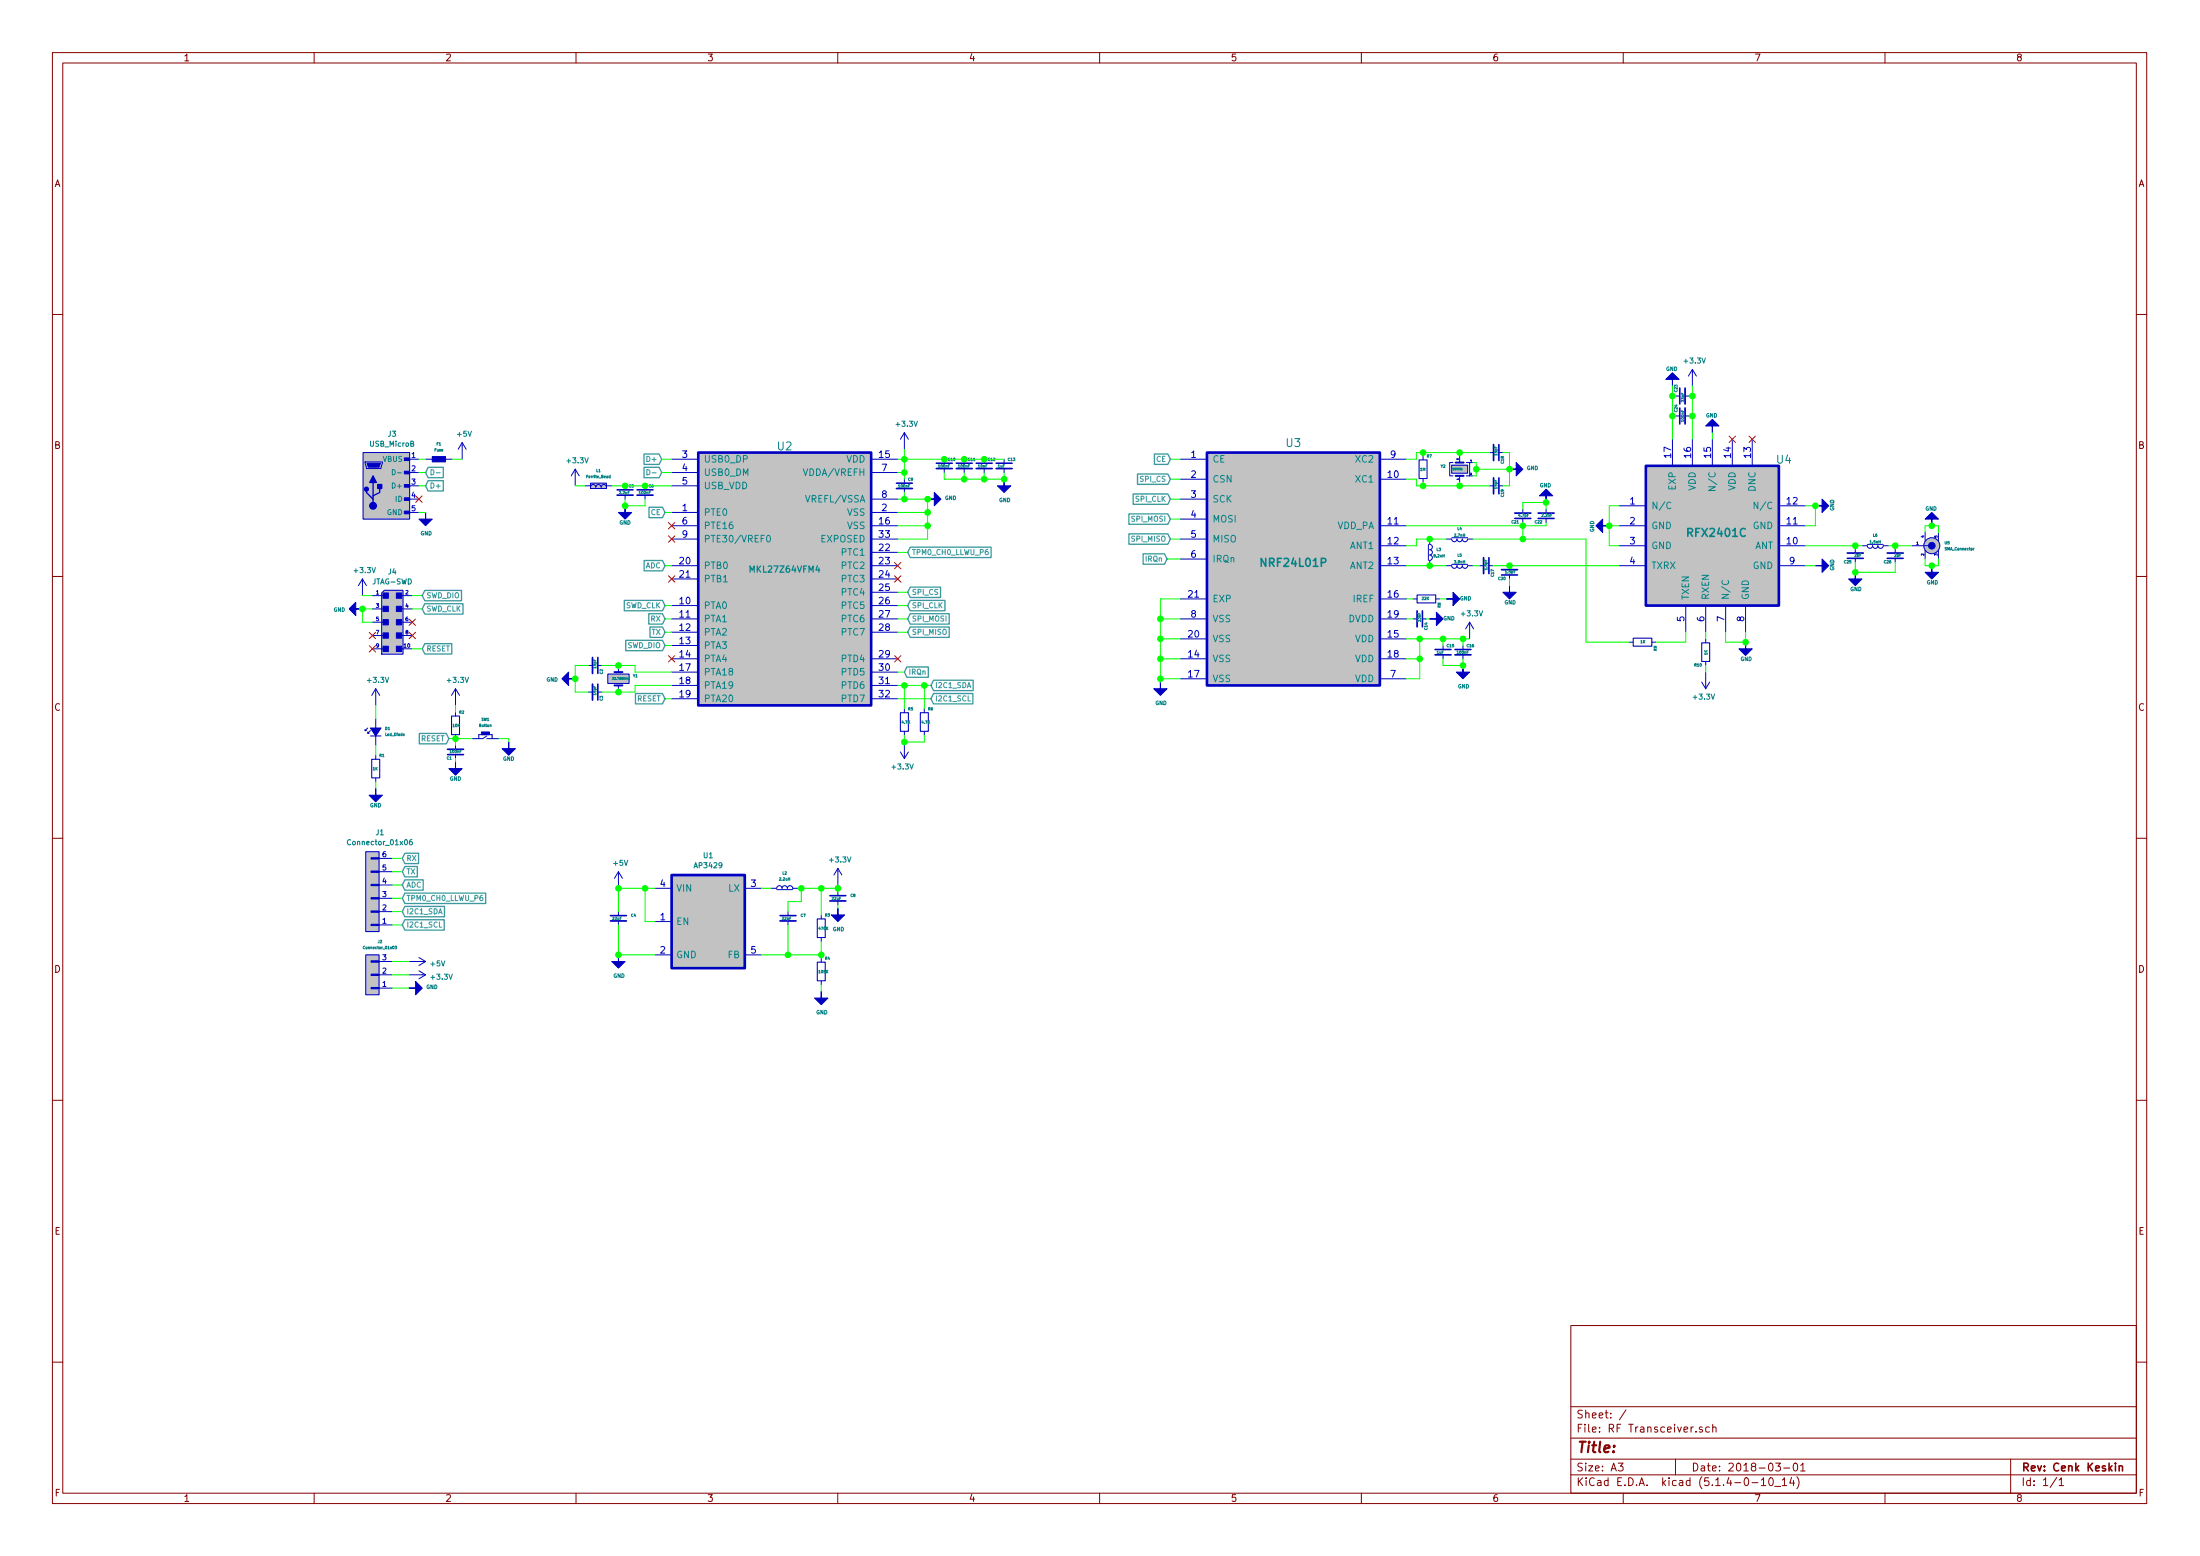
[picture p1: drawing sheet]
EESchema Schematic File Version 4
LIBS:RF Transceiver-cache
EELAYER 30 0
EELAYER END
$Descr A3 16535 11693
encoding utf-8
Sheet 1 1
Title ""
Date "2018-03-01"
Rev "Cenk Keskin"
Comp ""
Comment1 ""
Comment2 ""
Comment3 ""
Comment4 ""
$EndDescr
$Comp
L MKL27Z64VFM4:MKL27Z64VFM4 U2
U 1 1
P 5900 4300
F 0 "U2" H 5900 5250 60  0000 C CNN
F 1 "MKL27Z64VFM4" H 5900 4325 47  0000 C CNB
F 2 "" H 5900 4300 60  0001 C CNN
F 3 "" H 5900 4300 60  0001 C CNN
	1    5900 4300
	1    0    0    -1  
$EndComp
$Comp
L USB_MicroB:USB_MicroB J3
U 1 1
P 2900 3650
F 0 "J3" H 2948 4041 39  0000 C CNB
F 1 "USB_MicroB" H 2948 3966 39  0000 C CNB
F 2 "" V 2630 3650 50  0001 C CNN
F 3 "" V 2630 3650 50  0001 C CNN
	1    2900 3650
	1    0    0    -1  
$EndComp
$Comp
L Fuse:Fuse F1
U 1 1
P 3300 3450
F 0 "F1" H 3300 3566 20  0000 C CNB
F 1 "Fuse" H 3300 3521 20  0000 C CNB
F 2 "" H 3300 3450 50  0001 C CNN
F 3 "" H 3300 3450 50  0001 C CNN
	1    3300 3450
	1    0    0    -1  
$EndComp
$Comp
L +5V:+5V #PWR011
U 1 1
P 3475 3450
F 0 "#PWR011" H 3475 3300 50  0001 C CNN
F 1 "+5V" H 3490 3641 39  0000 C CNN
F 2 "" H 3475 3450 50  0001 C CNN
F 3 "" H 3475 3450 50  0001 C CNN
	1    3475 3450
	1    0    0    -1  
$EndComp
Text GLabel 3200 3550 2    39   Input ~ 8
D-
Text GLabel 3200 3650 2    39   Input ~ 8
D+
NoConn ~ 3150 3750
$Comp
L GND:GND #PWR08
U 1 1
P 3200 3850
F 0 "#PWR08" H 3200 3600 50  0001 C CNN
F 1 "GND" H 3205 3694 28  0000 C CNN
F 2 "" H 3200 3850 50  0001 C CNN
F 3 "" H 3200 3850 50  0001 C CNN
	1    3200 3850
	1    0    0    -1  
$EndComp
Wire Wire Line
	3200 3850 3150 3850
Wire Wire Line
	3150 3650 3200 3650
Wire Wire Line
	3200 3550 3150 3550
Wire Wire Line
	3150 3450 3200 3450
Wire Wire Line
	3400 3450 3475 3450
Text GLabel 4975 3550 0    39   Input ~ 8
D-
Text GLabel 4975 3450 0    39   Input ~ 8
D+
Wire Wire Line
	5050 3550 4975 3550
Wire Wire Line
	4975 3450 5050 3450
$Comp
L Ferrite_Bead:Ferrite_Bead L1
U 1 1
P 4500 3650
F 0 "L1" H 4500 3766 20  0000 C CNB
F 1 "Ferrite_Bead" H 4500 3721 20  0000 C CNB
F 2 "" V 4520 3640 50  0001 C CNN
F 3 "" V 4520 3640 50  0001 C CNN
	1    4500 3650
	1    0    0    -1  
$EndComp
$Comp
L +3.3V:+3.3V #PWR013
U 1 1
P 4325 3650
F 0 "#PWR013" H 4325 3500 50  0001 C CNN
F 1 "+3.3V" H 4340 3841 39  0000 C CNN
F 2 "" H 4325 3650 50  0001 C CNN
F 3 "" H 4325 3650 50  0001 C CNN
	1    4325 3650
	1    0    0    -1  
$EndComp
$Comp
L Capacitor:Capacitor C5
U 1 1
P 4700 3700
F 0 "C5" H 4725 3750 20  0000 L CNB
F 1 "2.2uF" H 4650 3700 20  0000 L CNB
F 2 "" H 4700 3700 50  0001 C CNN
F 3 "" H 4700 3700 50  0001 C CNN
	1    4700 3700
	1    0    0    -1  
$EndComp
$Comp
L Capacitor:Capacitor C6
U 1 1
P 4850 3700
F 0 "C6" H 4875 3750 20  0000 L CNB
F 1 "100nF" H 4800 3700 20  0000 L CNB
F 2 "" H 4850 3700 50  0001 C CNN
F 3 "" H 4850 3700 50  0001 C CNN
	1    4850 3700
	1    0    0    -1  
$EndComp
Wire Wire Line
	5050 3650 4850 3650
Wire Wire Line
	4850 3650 4700 3650
Connection ~ 4850 3650
Wire Wire Line
	4700 3650 4600 3650
Connection ~ 4700 3650
Wire Wire Line
	4400 3650 4325 3650
$Comp
L GND:GND #PWR017
U 1 1
P 4700 3800
F 0 "#PWR017" H 4700 3550 50  0001 C CNN
F 1 "GND" H 4700 3675 28  0000 C CNN
F 2 "" H 4700 3800 50  0001 C CNN
F 3 "" H 4700 3800 50  0001 C CNN
	1    4700 3800
	1    0    0    -1  
$EndComp
Wire Wire Line
	4700 3800 4700 3750
Wire Wire Line
	4850 3750 4850 3800
Wire Wire Line
	4850 3800 4700 3800
Connection ~ 4700 3800
Text GLabel 5000 3850 0    39   Input ~ 8
CE
Wire Wire Line
	5050 3850 5000 3850
NoConn ~ 5050 3950
NoConn ~ 5050 4050
NoConn ~ 5050 4350
NoConn ~ 5050 4950
$Comp
L Crystal_2Pin:Crystal_2Pin Y1
U 1 1
P 4650 5100
F 0 "Y1" V 4669 4992 20  0000 R CNB
F 1 "32.768KHz" V 4650 5150 16  0000 R CNB
F 2 "" H 4650 5100 50  0001 C CNN
F 3 "" H 4650 5100 50  0001 C CNN
	1    4650 5100
	0    -1   -1   0   
$EndComp
Wire Wire Line
	5050 5050 4775 5050
Wire Wire Line
	4775 5050 4775 5000
Wire Wire Line
	4775 5000 4650 5000
Wire Wire Line
	5050 5150 4775 5150
Wire Wire Line
	4775 5150 4775 5200
Wire Wire Line
	4775 5200 4650 5200
$Comp
L Capacitor:Capacitor C2
U 1 1
P 4475 5000
F 0 "C2" H 4500 5050 20  0000 L CNB
F 1 "15pF" H 4425 5000 20  0000 L CNB
F 2 "" H 4475 5000 50  0001 C CNN
F 3 "" H 4475 5000 50  0001 C CNN
	1    4475 5000
	0    1    1    0   
$EndComp
$Comp
L Capacitor:Capacitor C3
U 1 1
P 4475 5200
F 0 "C3" H 4500 5250 20  0000 L CNB
F 1 "15pF" H 4425 5200 20  0000 L CNB
F 2 "" H 4475 5200 50  0001 C CNN
F 3 "" H 4475 5200 50  0001 C CNN
	1    4475 5200
	0    1    1    0   
$EndComp
Wire Wire Line
	4650 5000 4525 5000
Connection ~ 4650 5000
Wire Wire Line
	4650 5200 4525 5200
Connection ~ 4650 5200
$Comp
L GND:GND #PWR014
U 1 1
P 4325 5100
F 0 "#PWR014" H 4325 4850 50  0001 C CNN
F 1 "GND" V 4330 4972 28  0000 R CNN
F 2 "" H 4325 5100 50  0001 C CNN
F 3 "" H 4325 5100 50  0001 C CNN
	1    4325 5100
	0    1    1    0   
$EndComp
Wire Wire Line
	4425 5000 4325 5000
Wire Wire Line
	4325 5000 4325 5100
Wire Wire Line
	4425 5200 4325 5200
Wire Wire Line
	4325 5200 4325 5100
Connection ~ 4325 5100
Text GLabel 5000 4250 0    39   Input ~ 8
ADC
Wire Wire Line
	5050 4250 5000 4250
Text GLabel 5000 4550 0    39   Input ~ 8
SWD_CLK
Text GLabel 5000 4650 0    39   Input ~ 8
RX
Text GLabel 5000 4750 0    39   Input ~ 8
TX
Text GLabel 5000 4850 0    39   Input ~ 8
SWD_DIO
Wire Wire Line
	5050 4550 5000 4550
Wire Wire Line
	5050 4650 5000 4650
Wire Wire Line
	5050 4750 5000 4750
Wire Wire Line
	5050 4850 5000 4850
$Comp
L JTAG_SWD:JTAG-SWD J4
U 1 1
P 2950 4675
F 0 "J4" H 2950 5056 39  0000 C CNB
F 1 "JTAG-SWD" H 2950 4981 39  0000 C CNB
F 2 "" H 2950 3475 50  0001 C CNN
F 3 "" H 2950 3475 50  0001 C CNN
	1    2950 4675
	1    0    0    -1  
$EndComp
Text GLabel 3175 4575 2    39   Input ~ 8
SWD_CLK
Text GLabel 3175 4875 2    39   Input ~ 8
RESET
Text GLabel 3175 4475 2    39   Input ~ 8
SWD_DIO
Wire Wire Line
	3175 4875 3100 4875
Wire Wire Line
	3100 4575 3175 4575
Wire Wire Line
	3175 4475 3100 4475
NoConn ~ 3100 4675
NoConn ~ 3100 4775
$Comp
L +3.3V:+3.3V #PWR01
U 1 1
P 2725 4475
F 0 "#PWR01" H 2725 4325 50  0001 C CNN
F 1 "+3.3V" H 2740 4666 39  0000 C CNN
F 2 "" H 2725 4475 50  0001 C CNN
F 3 "" H 2725 4475 50  0001 C CNN
	1    2725 4475
	1    0    0    -1  
$EndComp
$Comp
L GND:GND #PWR02
U 1 1
P 2725 4575
F 0 "#PWR02" H 2725 4325 50  0001 C CNN
F 1 "GND" V 2730 4447 28  0000 R CNN
F 2 "" H 2725 4575 50  0001 C CNN
F 3 "" H 2725 4575 50  0001 C CNN
	1    2725 4575
	0    1    1    0   
$EndComp
Wire Wire Line
	2800 4675 2725 4675
Wire Wire Line
	2725 4675 2725 4575
Wire Wire Line
	2800 4575 2725 4575
Connection ~ 2725 4575
Wire Wire Line
	2800 4475 2725 4475
NoConn ~ 2800 4775
NoConn ~ 2800 4875
$Comp
L +3.3V:+3.3V #PWR03
U 1 1
P 2825 5300
F 0 "#PWR03" H 2825 5150 50  0001 C CNN
F 1 "+3.3V" H 2840 5491 39  0000 C CNN
F 2 "" H 2825 5300 50  0001 C CNN
F 3 "" H 2825 5300 50  0001 C CNN
	1    2825 5300
	1    0    0    -1  
$EndComp
$Comp
L Led:Led_Diode D1
U 1 1
P 2825 5500
F 0 "D1" V 2848 5432 20  0000 R CNB
F 1 "Led_Diode" V 2803 5432 20  0000 R CNB
F 2 "" V 2825 5500 50  0001 C CNN
F 3 "" V 2825 5500 50  0001 C CNN
	1    2825 5500
	0    -1   -1   0   
$EndComp
$Comp
L Resistor:Resistor R1
U 1 1
P 2825 5775
F 0 "R1" V 2725 5800 20  0000 L CNB
F 1 "1K" V 2825 5750 20  0000 L CNB
F 2 "" V 2825 5775 50  0001 C CNN
F 3 "" V 2825 5775 50  0001 C CNN
	1    2825 5775
	0    1    1    0   
$EndComp
$Comp
L GND:GND #PWR04
U 1 1
P 2825 5925
F 0 "#PWR04" H 2825 5675 50  0001 C CNN
F 1 "GND" H 2825 5800 28  0000 C CNN
F 2 "" H 2825 5925 50  0001 C CNN
F 3 "" H 2825 5925 50  0001 C CNN
	1    2825 5925
	1    0    0    -1  
$EndComp
Wire Wire Line
	2825 5925 2825 5875
Wire Wire Line
	2825 5675 2825 5600
Wire Wire Line
	2825 5400 2825 5300
$Comp
L +3.3V:+3.3V #PWR09
U 1 1
P 3425 5300
F 0 "#PWR09" H 3425 5150 50  0001 C CNN
F 1 "+3.3V" H 3440 5491 39  0000 C CNN
F 2 "" H 3425 5300 50  0001 C CNN
F 3 "" H 3425 5300 50  0001 C CNN
	1    3425 5300
	1    0    0    -1  
$EndComp
$Comp
L Resistor:Resistor R2
U 1 1
P 3425 5450
F 0 "R2" V 3325 5475 20  0000 L CNB
F 1 "10K" V 3425 5425 20  0000 L CNB
F 2 "" V 3425 5450 50  0001 C CNN
F 3 "" V 3425 5450 50  0001 C CNN
	1    3425 5450
	0    1    1    0   
$EndComp
$Comp
L Button:Button SW1
U 1 1
P 3650 5550
F 0 "SW1" H 3650 5696 20  0000 C CNB
F 1 "Button" H 3650 5651 20  0000 C CNB
F 2 "" H 3650 5750 50  0001 C CNN
F 3 "" H 3650 5750 50  0001 C CNN
	1    3650 5550
	1    0    0    -1  
$EndComp
$Comp
L GND:GND #PWR012
U 1 1
P 3825 5575
F 0 "#PWR012" H 3825 5325 50  0001 C CNN
F 1 "GND" H 3825 5450 28  0000 C CNN
F 2 "" H 3825 5575 50  0001 C CNN
F 3 "" H 3825 5575 50  0001 C CNN
	1    3825 5575
	1    0    0    -1  
$EndComp
Wire Wire Line
	3825 5575 3825 5550
Wire Wire Line
	3825 5550 3750 5550
Wire Wire Line
	3550 5550 3425 5550
Wire Wire Line
	3425 5350 3425 5300
Text GLabel 3375 5550 0    39   Input ~ 8
RESET
Wire Wire Line
	3425 5550 3375 5550
Connection ~ 3425 5550
$Comp
L Capacitor:Capacitor C1
U 1 1
P 3425 5650
F 0 "C1" H 3450 5700 20  0000 L CNB
F 1 "100nF" H 3375 5650 20  0000 L CNB
F 2 "" H 3425 5650 50  0001 C CNN
F 3 "" H 3425 5650 50  0001 C CNN
	1    3425 5650
	-1   0    0    1   
$EndComp
$Comp
L GND:GND #PWR010
U 1 1
P 3425 5725
F 0 "#PWR010" H 3425 5475 50  0001 C CNN
F 1 "GND" H 3425 5600 28  0000 C CNN
F 2 "" H 3425 5725 50  0001 C CNN
F 3 "" H 3425 5725 50  0001 C CNN
	1    3425 5725
	1    0    0    -1  
$EndComp
Wire Wire Line
	3425 5725 3425 5700
Wire Wire Line
	3425 5600 3425 5550
$Comp
L Connector_01x06:Connector_01x06 J1
U 1 1
P 2800 6700
F 0 "J1" H 2742 6259 39  0000 C CNB
F 1 "Connector_01x06" H 2742 6334 39  0000 C CNB
F 2 "" H 2800 6500 50  0001 C CNN
F 3 "" H 2800 6500 50  0001 C CNN
	1    2800 6700
	-1   0    0    1   
$EndComp
Text GLabel 3025 6450 2    39   Input ~ 8
RX
Text GLabel 3025 6550 2    39   Input ~ 8
TX
Text GLabel 3025 6650 2    39   Input ~ 8
ADC
$Comp
L Capacitor:Capacitor C9
U 1 1
P 6800 3650
F 0 "C9" H 6825 3700 20  0000 L CNB
F 1 "100nF" H 6750 3650 20  0000 L CNB
F 2 "" H 6800 3650 50  0001 C CNN
F 3 "" H 6800 3650 50  0001 C CNN
	1    6800 3650
	1    0    0    -1  
$EndComp
$Comp
L GND:GND #PWR023
U 1 1
P 6975 3750
F 0 "#PWR023" H 6975 3500 50  0001 C CNN
F 1 "GND" V 6980 3622 28  0000 R CNN
F 2 "" H 6975 3750 50  0001 C CNN
F 3 "" H 6975 3750 50  0001 C CNN
	1    6975 3750
	0    -1   -1   0   
$EndComp
Wire Wire Line
	6750 4050 6975 4050
Wire Wire Line
	6975 4050 6975 3950
Wire Wire Line
	6750 3950 6975 3950
Connection ~ 6975 3950
Wire Wire Line
	6975 3950 6975 3850
Wire Wire Line
	6750 3850 6975 3850
Connection ~ 6975 3850
Wire Wire Line
	6975 3850 6975 3750
Wire Wire Line
	6750 3750 6800 3750
Connection ~ 6975 3750
Wire Wire Line
	6800 3700 6800 3750
Connection ~ 6800 3750
Wire Wire Line
	6800 3750 6975 3750
Wire Wire Line
	6750 3550 6800 3550
Wire Wire Line
	6800 3550 6800 3600
Wire Wire Line
	6750 3450 6800 3450
Wire Wire Line
	6800 3450 6800 3550
Connection ~ 6800 3550
$Comp
L +3.3V:+3.3V #PWR021
U 1 1
P 6800 3375
F 0 "#PWR021" H 6800 3225 50  0001 C CNN
F 1 "+3.3V" H 6815 3566 39  0000 C CNN
F 2 "" H 6800 3375 50  0001 C CNN
F 3 "" H 6800 3375 50  0001 C CNN
	1    6800 3375
	1    0    0    -1  
$EndComp
Wire Wire Line
	6800 3375 6800 3450
Connection ~ 6800 3450
$Comp
L Capacitor:Capacitor C10
U 1 1
P 7100 3500
F 0 "C10" H 7125 3550 20  0000 L CNB
F 1 "100nF" H 7050 3500 20  0000 L CNB
F 2 "" H 7100 3500 50  0001 C CNN
F 3 "" H 7100 3500 50  0001 C CNN
	1    7100 3500
	1    0    0    -1  
$EndComp
$Comp
L Capacitor:Capacitor C11
U 1 1
P 7250 3500
F 0 "C11" H 7275 3550 20  0000 L CNB
F 1 "100nF" H 7200 3500 20  0000 L CNB
F 2 "" H 7250 3500 50  0001 C CNN
F 3 "" H 7250 3500 50  0001 C CNN
	1    7250 3500
	1    0    0    -1  
$EndComp
$Comp
L Capacitor:Capacitor C12
U 1 1
P 7400 3500
F 0 "C12" H 7425 3550 20  0000 L CNB
F 1 "10nF" H 7350 3500 20  0000 L CNB
F 2 "" H 7400 3500 50  0001 C CNN
F 3 "" H 7400 3500 50  0001 C CNN
	1    7400 3500
	1    0    0    -1  
$EndComp
$Comp
L Capacitor:Capacitor C13
U 1 1
P 7550 3500
F 0 "C13" H 7575 3550 20  0000 L CNB
F 1 "1uF" H 7500 3500 20  0000 L CNB
F 2 "" H 7550 3500 50  0001 C CNN
F 3 "" H 7550 3500 50  0001 C CNN
	1    7550 3500
	1    0    0    -1  
$EndComp
$Comp
L GND:GND #PWR024
U 1 1
P 7550 3600
F 0 "#PWR024" H 7550 3350 50  0001 C CNN
F 1 "GND" H 7555 3444 28  0000 C CNN
F 2 "" H 7550 3600 50  0001 C CNN
F 3 "" H 7550 3600 50  0001 C CNN
	1    7550 3600
	1    0    0    -1  
$EndComp
Wire Wire Line
	7550 3600 7550 3550
Wire Wire Line
	7400 3550 7400 3600
Wire Wire Line
	7400 3600 7550 3600
Connection ~ 7550 3600
Wire Wire Line
	7400 3600 7250 3600
Wire Wire Line
	7250 3600 7250 3550
Connection ~ 7400 3600
Wire Wire Line
	7250 3600 7100 3600
Wire Wire Line
	7100 3600 7100 3550
Connection ~ 7250 3600
Wire Wire Line
	6800 3450 7100 3450
Wire Wire Line
	7100 3450 7250 3450
Connection ~ 7100 3450
Wire Wire Line
	7250 3450 7400 3450
Connection ~ 7250 3450
Wire Wire Line
	7550 3450 7400 3450
Connection ~ 7400 3450
Text GLabel 6825 4150 2    39   Input ~ 8
TPM0_CH0_LLWU_P6
Wire Wire Line
	6750 4150 6825 4150
NoConn ~ 6750 4250
NoConn ~ 6750 4350
Text GLabel 3025 6750 2    39   Input ~ 8
TPM0_CH0_LLWU_P6
Text GLabel 3025 6850 2    39   Input ~ 8
I2C1_SDA
Text GLabel 3025 6950 2    39   Input ~ 8
I2C1_SCL
Wire Wire Line
	3025 6450 2950 6450
Wire Wire Line
	2950 6550 3025 6550
Wire Wire Line
	3025 6650 2950 6650
Wire Wire Line
	2950 6750 3025 6750
Wire Wire Line
	3025 6850 2950 6850
Wire Wire Line
	2950 6950 3025 6950
$Comp
L Connector_01x03:Connector_01x03 J2
U 1 1
P 2800 7325
F 0 "J2" H 2742 7079 20  0000 C CNB
F 1 "Connector_01x03" H 2742 7124 20  0000 C CNB
F 2 "" H 2800 7325 50  0001 C CNN
F 3 "" H 2800 7325 50  0001 C CNN
	1    2800 7325
	-1   0    0    1   
$EndComp
$Comp
L +5V:+5V #PWR05
U 1 1
P 3075 7225
F 0 "#PWR05" H 3075 7075 50  0001 C CNN
F 1 "+5V" V 3090 7378 39  0000 L CNN
F 2 "" H 3075 7225 50  0001 C CNN
F 3 "" H 3075 7225 50  0001 C CNN
	1    3075 7225
	0    1    1    0   
$EndComp
$Comp
L +3.3V:+3.3V #PWR06
U 1 1
P 3075 7325
F 0 "#PWR06" H 3075 7175 50  0001 C CNN
F 1 "+3.3V" V 3090 7478 39  0000 L CNN
F 2 "" H 3075 7325 50  0001 C CNN
F 3 "" H 3075 7325 50  0001 C CNN
	1    3075 7325
	0    1    1    0   
$EndComp
$Comp
L GND:GND #PWR07
U 1 1
P 3075 7425
F 0 "#PWR07" H 3075 7175 50  0001 C CNN
F 1 "GND" V 3080 7297 28  0000 R CNN
F 2 "" H 3075 7425 50  0001 C CNN
F 3 "" H 3075 7425 50  0001 C CNN
	1    3075 7425
	0    -1   -1   0   
$EndComp
Wire Wire Line
	3075 7425 2950 7425
Wire Wire Line
	2950 7325 3075 7325
Wire Wire Line
	3075 7225 2950 7225
Text GLabel 5000 5250 0    39   Input ~ 8
RESET
Wire Wire Line
	5000 5250 5050 5250
Text GLabel 6825 4450 2    39   Input ~ 8
SPI_CS
Text GLabel 6825 4550 2    39   Input ~ 8
SPI_CLK
Text GLabel 6825 4650 2    39   Input ~ 8
SPI_MOSI
Text GLabel 6825 4750 2    39   Input ~ 8
SPI_MISO
Wire Wire Line
	6825 4750 6750 4750
Wire Wire Line
	6750 4650 6825 4650
Wire Wire Line
	6825 4550 6750 4550
Wire Wire Line
	6750 4450 6825 4450
NoConn ~ 6750 4950
Text GLabel 6800 5050 2    39   Input ~ 8
IRQn
Text GLabel 7000 5150 2    39   Input ~ 8
I2C1_SDA
Text GLabel 7000 5250 2    39   Input ~ 8
I2C1_SCL
$Comp
L Resistor:Resistor R5
U 1 1
P 6800 5425
F 0 "R5" V 6700 5450 20  0000 L CNB
F 1 "4.7K" V 6800 5400 20  0000 L CNB
F 2 "" V 6800 5425 50  0001 C CNN
F 3 "" V 6800 5425 50  0001 C CNN
	1    6800 5425
	0    1    1    0   
$EndComp
$Comp
L Resistor:Resistor R6
U 1 1
P 6950 5425
F 0 "R6" V 6850 5450 20  0000 L CNB
F 1 "4.7K" V 6950 5400 20  0000 L CNB
F 2 "" V 6950 5425 50  0001 C CNN
F 3 "" V 6950 5425 50  0001 C CNN
	1    6950 5425
	0    1    1    0   
$EndComp
Wire Wire Line
	6950 5525 6950 5575
Wire Wire Line
	6950 5575 6800 5575
Wire Wire Line
	6800 5525 6800 5575
Wire Wire Line
	6750 5250 7000 5250
Wire Wire Line
	6750 5150 6800 5150
Wire Wire Line
	6950 5325 6950 5150
Connection ~ 6950 5150
Wire Wire Line
	6950 5150 7000 5150
Wire Wire Line
	6800 5325 6800 5150
Connection ~ 6800 5150
Wire Wire Line
	6800 5150 6950 5150
$Comp
L +3.3V:+3.3V #PWR022
U 1 1
P 6800 5575
F 0 "#PWR022" H 6800 5425 50  0001 C CNN
F 1 "+3.3V" H 6815 5765 39  0000 C CNN
F 2 "" H 6800 5575 50  0001 C CNN
F 3 "" H 6800 5575 50  0001 C CNN
	1    6800 5575
	-1   0    0    1   
$EndComp
Connection ~ 6800 5575
Wire Wire Line
	6800 5050 6750 5050
$Comp
L AP3429:AP3429 U1
U 1 1
P 5325 6925
F 0 "U1" H 5325 7423 39  0000 C CNB
F 1 "AP3429" H 5325 7348 39  0000 C CNB
F 2 "" H 5350 6875 31  0001 C CNN
F 3 "" H 5350 6875 31  0001 C CNN
	1    5325 6925
	1    0    0    -1  
$EndComp
$Comp
L +5V:+5V #PWR015
U 1 1
P 4650 6675
F 0 "#PWR015" H 4650 6525 50  0001 C CNN
F 1 "+5V" H 4665 6866 39  0000 C CNN
F 2 "" H 4650 6675 50  0001 C CNN
F 3 "" H 4650 6675 50  0001 C CNN
	1    4650 6675
	1    0    0    -1  
$EndComp
Wire Wire Line
	4925 6925 4850 6925
Wire Wire Line
	4850 6925 4850 6675
Wire Wire Line
	4850 6675 4925 6675
Wire Wire Line
	4850 6675 4650 6675
Connection ~ 4850 6675
$Comp
L Capacitor:Capacitor C4
U 1 1
P 4650 6900
F 0 "C4" H 4742 6923 20  0000 L CNB
F 1 "22uF" H 4600 6900 20  0000 L CNB
F 2 "" H 4650 6900 50  0001 C CNN
F 3 "" H 4650 6900 50  0001 C CNN
	1    4650 6900
	1    0    0    -1  
$EndComp
Wire Wire Line
	4925 7175 4650 7175
Wire Wire Line
	4650 7175 4650 6950
Wire Wire Line
	4650 6850 4650 6675
Connection ~ 4650 6675
$Comp
L GND:GND #PWR016
U 1 1
P 4650 7175
F 0 "#PWR016" H 4650 6925 50  0001 C CNN
F 1 "GND" H 4655 7019 28  0000 C CNN
F 2 "" H 4650 7175 50  0001 C CNN
F 3 "" H 4650 7175 50  0001 C CNN
	1    4650 7175
	1    0    0    -1  
$EndComp
Connection ~ 4650 7175
$Comp
L Resistor:Resistor R3
U 1 1
P 6175 6975
F 0 "R3" V 6075 7000 20  0000 L CNB
F 1 "470K" V 6175 6950 20  0000 L CNB
F 2 "" V 6175 6975 50  0001 C CNN
F 3 "" V 6175 6975 50  0001 C CNN
	1    6175 6975
	0    1    1    0   
$EndComp
$Comp
L Resistor:Resistor R4
U 1 1
P 6175 7300
F 0 "R4" V 6075 7325 20  0000 L CNB
F 1 "105K" V 6175 7275 20  0000 L CNB
F 2 "" V 6175 7300 50  0001 C CNN
F 3 "" V 6175 7300 50  0001 C CNN
	1    6175 7300
	0    1    1    0   
$EndComp
Wire Wire Line
	5725 7175 5925 7175
Wire Wire Line
	6175 7175 6175 7200
Wire Wire Line
	6175 7075 6175 7175
Connection ~ 6175 7175
$Comp
L GND:GND #PWR018
U 1 1
P 6175 7450
F 0 "#PWR018" H 6175 7200 50  0001 C CNN
F 1 "GND" H 6180 7294 28  0000 C CNN
F 2 "" H 6175 7450 50  0001 C CNN
F 3 "" H 6175 7450 50  0001 C CNN
	1    6175 7450
	1    0    0    -1  
$EndComp
Wire Wire Line
	6175 7400 6175 7450
$Comp
L Capacitor:Capacitor C7
U 1 1
P 5925 6900
F 0 "C7" H 6017 6923 20  0000 L CNB
F 1 "22pF" H 5875 6900 20  0000 L CNB
F 2 "" H 5925 6900 50  0001 C CNN
F 3 "" H 5925 6900 50  0001 C CNN
	1    5925 6900
	1    0    0    -1  
$EndComp
Wire Wire Line
	5925 6950 5925 7175
Connection ~ 5925 7175
Wire Wire Line
	5925 7175 6175 7175
Wire Wire Line
	6175 6675 6175 6875
$Comp
L Inductor:Inductor L2
U 1 1
P 5900 6675
F 0 "L2" H 5900 6791 20  0000 C CNB
F 1 "2.2uH" H 5900 6746 20  0000 C CNB
F 2 "" V 5920 6675 50  0001 C CNN
F 3 "" V 5920 6675 50  0001 C CNN
	1    5900 6675
	1    0    0    -1  
$EndComp
Wire Wire Line
	5725 6675 5800 6675
Wire Wire Line
	6000 6675 6025 6675
Wire Wire Line
	5925 6850 5925 6775
Wire Wire Line
	5925 6775 6025 6775
Wire Wire Line
	6025 6775 6025 6675
Connection ~ 6025 6675
Wire Wire Line
	6025 6675 6175 6675
$Comp
L +3.3V:+3.3V #PWR019
U 1 1
P 6300 6650
F 0 "#PWR019" H 6300 6500 50  0001 C CNN
F 1 "+3.3V" H 6315 6841 39  0000 C CNN
F 2 "" H 6300 6650 50  0001 C CNN
F 3 "" H 6300 6650 50  0001 C CNN
	1    6300 6650
	1    0    0    -1  
$EndComp
$Comp
L Capacitor:Capacitor C8
U 1 1
P 6300 6750
F 0 "C8" H 6392 6773 20  0000 L CNB
F 1 "22uF" H 6250 6750 20  0000 L CNB
F 2 "" H 6300 6750 50  0001 C CNN
F 3 "" H 6300 6750 50  0001 C CNN
	1    6300 6750
	1    0    0    -1  
$EndComp
Wire Wire Line
	6175 6675 6300 6675
Wire Wire Line
	6300 6675 6300 6650
Connection ~ 6175 6675
Wire Wire Line
	6300 6700 6300 6675
Connection ~ 6300 6675
$Comp
L GND:GND #PWR020
U 1 1
P 6300 6825
F 0 "#PWR020" H 6300 6575 50  0001 C CNN
F 1 "GND" H 6305 6669 28  0000 C CNN
F 2 "" H 6300 6825 50  0001 C CNN
F 3 "" H 6300 6825 50  0001 C CNN
	1    6300 6825
	1    0    0    -1  
$EndComp
Wire Wire Line
	6300 6800 6300 6825
$Comp
L NRF24L01P:NRF24L01P U3
U 1 1
P 9725 4250
F 0 "U3" H 9725 5175 60  0000 C CNN
F 1 "NRF24L01P" H 9725 4275 60  0000 C CNB
F 2 "" H 9725 4250 60  0001 C CNN
F 3 "" H 9725 4250 60  0001 C CNN
	1    9725 4250
	1    0    0    -1  
$EndComp
Text GLabel 8800 3450 0    39   Input ~ 8
CE
Text GLabel 8800 3600 0    39   Input ~ 8
SPI_CS
Text GLabel 8800 3750 0    39   Input ~ 8
SPI_CLK
Text GLabel 8800 3900 0    39   Input ~ 8
SPI_MOSI
Text GLabel 8800 4050 0    39   Input ~ 8
SPI_MISO
Wire Wire Line
	8875 4050 8800 4050
Wire Wire Line
	8800 3900 8875 3900
Wire Wire Line
	8875 3750 8800 3750
Wire Wire Line
	8800 3600 8875 3600
Wire Wire Line
	8875 3450 8800 3450
Text GLabel 8775 4200 0    39   Input ~ 8
IRQn
Wire Wire Line
	8775 4200 8875 4200
$Comp
L GND:GND #PWR025
U 1 1
P 8725 5125
F 0 "#PWR025" H 8725 4875 50  0001 C CNN
F 1 "GND" H 8730 4969 28  0000 C CNN
F 2 "" H 8725 5125 50  0001 C CNN
F 3 "" H 8725 5125 50  0001 C CNN
	1    8725 5125
	1    0    0    -1  
$EndComp
Wire Wire Line
	8875 5100 8725 5100
Wire Wire Line
	8725 5100 8725 5125
Wire Wire Line
	8875 4950 8725 4950
Wire Wire Line
	8725 4950 8725 5100
Connection ~ 8725 5100
Wire Wire Line
	8875 4800 8725 4800
Wire Wire Line
	8725 4800 8725 4950
Connection ~ 8725 4950
Wire Wire Line
	8875 4650 8725 4650
Wire Wire Line
	8725 4650 8725 4800
Connection ~ 8725 4800
Wire Wire Line
	8875 4500 8725 4500
Wire Wire Line
	8725 4500 8725 4650
Connection ~ 8725 4650
$Comp
L +3.3V:+3.3V #PWR029
U 1 1
P 11050 4800
F 0 "#PWR029" H 11050 4650 50  0001 C CNN
F 1 "+3.3V" H 11065 4991 39  0000 C CNN
F 2 "" H 11050 4800 50  0001 C CNN
F 3 "" H 11050 4800 50  0001 C CNN
	1    11050 4800
	1    0    0    -1  
$EndComp
Wire Wire Line
	10575 4800 10675 4800
Wire Wire Line
	10575 4950 10675 4950
Wire Wire Line
	10675 4950 10675 4800
Connection ~ 10675 4800
Wire Wire Line
	10675 4800 10850 4800
Wire Wire Line
	10575 5100 10675 5100
Wire Wire Line
	10675 5100 10675 4950
Connection ~ 10675 4950
$Comp
L Capacitor:Capacitor C15
U 1 1
P 10850 4900
F 0 "C15" H 10875 4950 20  0000 L CNB
F 1 "1uF" H 10800 4900 20  0000 L CNB
F 2 "" H 10850 4900 50  0001 C CNN
F 3 "" H 10850 4900 50  0001 C CNN
	1    10850 4900
	1    0    0    -1  
$EndComp
$Comp
L Capacitor:Capacitor C16
U 1 1
P 11000 4900
F 0 "C16" H 11025 4950 20  0000 L CNB
F 1 "100nF" H 10950 4900 20  0000 L CNB
F 2 "" H 11000 4900 50  0001 C CNN
F 3 "" H 11000 4900 50  0001 C CNN
	1    11000 4900
	1    0    0    -1  
$EndComp
$Comp
L GND:GND #PWR028
U 1 1
P 11000 5000
F 0 "#PWR028" H 11000 4750 50  0001 C CNN
F 1 "GND" H 11005 4844 28  0000 C CNN
F 2 "" H 11000 5000 50  0001 C CNN
F 3 "" H 11000 5000 50  0001 C CNN
	1    11000 5000
	1    0    0    -1  
$EndComp
Wire Wire Line
	11000 5000 11000 4950
Wire Wire Line
	10850 4950 10850 5000
Wire Wire Line
	10850 5000 11000 5000
Connection ~ 11000 5000
Wire Wire Line
	11000 4850 11000 4800
Connection ~ 11000 4800
Wire Wire Line
	11000 4800 11050 4800
Wire Wire Line
	10850 4850 10850 4800
Connection ~ 10850 4800
Wire Wire Line
	10850 4800 11000 4800
$Comp
L Capacitor:Capacitor C14
U 1 1
P 10675 4650
F 0 "C14" H 10700 4700 20  0000 L CNB
F 1 "33nF" H 10625 4650 20  0000 L CNB
F 2 "" H 10675 4650 50  0001 C CNN
F 3 "" H 10675 4650 50  0001 C CNN
	1    10675 4650
	0    1    1    0   
$EndComp
$Comp
L GND:GND #PWR026
U 1 1
P 10750 4650
F 0 "#PWR026" H 10750 4400 50  0001 C CNN
F 1 "GND" V 10750 4550 28  0000 R CNN
F 2 "" H 10750 4650 50  0001 C CNN
F 3 "" H 10750 4650 50  0001 C CNN
	1    10750 4650
	0    -1   -1   0   
$EndComp
Wire Wire Line
	10750 4650 10725 4650
Wire Wire Line
	10625 4650 10575 4650
$Comp
L Resistor:Resistor R8
U 1 1
P 10725 4500
F 0 "R8" V 10625 4525 20  0000 L CNB
F 1 "22K" H 10700 4500 20  0000 L CNB
F 2 "" V 10725 4500 50  0001 C CNN
F 3 "" V 10725 4500 50  0001 C CNN
	1    10725 4500
	-1   0    0    1   
$EndComp
$Comp
L GND:GND #PWR027
U 1 1
P 10875 4500
F 0 "#PWR027" H 10875 4250 50  0001 C CNN
F 1 "GND" V 10875 4400 28  0000 R CNN
F 2 "" H 10875 4500 50  0001 C CNN
F 3 "" H 10875 4500 50  0001 C CNN
	1    10875 4500
	0    -1   -1   0   
$EndComp
Wire Wire Line
	10875 4500 10825 4500
Wire Wire Line
	10625 4500 10575 4500
$Comp
L Crystal_4Pin:Crystal_4Pin Y2
U 1 1
P 10975 3525
F 0 "Y2" V 10994 3628 20  0000 L CNB
F 1 "16MHz" V 10975 3500 16  0000 L CNB
F 2 "" H 10975 3525 50  0001 C CNN
F 3 "" H 10975 3525 50  0001 C CNN
	1    10975 3525
	0    -1   -1   0   
$EndComp
$Comp
L Capacitor:Capacitor C18
U 1 1
P 11250 3400
F 0 "C18" H 11275 3450 20  0000 L CNB
F 1 "15pF" H 11200 3400 20  0000 L CNB
F 2 "" H 11250 3400 50  0001 C CNN
F 3 "" H 11250 3400 50  0001 C CNN
	1    11250 3400
	0    1    1    0   
$EndComp
$Comp
L Capacitor:Capacitor C19
U 1 1
P 11250 3650
F 0 "C19" H 11275 3700 20  0000 L CNB
F 1 "15pF" H 11200 3650 20  0000 L CNB
F 2 "" H 11250 3650 50  0001 C CNN
F 3 "" H 11250 3650 50  0001 C CNN
	1    11250 3650
	0    1    1    0   
$EndComp
$Comp
L GND:GND #PWR030
U 1 1
P 11350 3525
F 0 "#PWR030" H 11350 3275 50  0001 C CNN
F 1 "GND" V 11355 3397 28  0000 R CNN
F 2 "" H 11350 3525 50  0001 C CNN
F 3 "" H 11350 3525 50  0001 C CNN
	1    11350 3525
	0    -1   -1   0   
$EndComp
Wire Wire Line
	10975 3425 10975 3400
Wire Wire Line
	10975 3400 11200 3400
Wire Wire Line
	10975 3625 10975 3650
Wire Wire Line
	10975 3650 11200 3650
Wire Wire Line
	11300 3650 11350 3650
Wire Wire Line
	11350 3650 11350 3525
Wire Wire Line
	11300 3400 11350 3400
Wire Wire Line
	11350 3400 11350 3525
Connection ~ 11350 3525
Wire Wire Line
	11075 3475 11100 3475
Wire Wire Line
	11100 3475 11100 3525
Wire Wire Line
	11100 3575 11075 3575
Wire Wire Line
	11100 3525 11350 3525
Connection ~ 11100 3525
Wire Wire Line
	11100 3525 11100 3575
Wire Wire Line
	10575 3450 10650 3450
Connection ~ 10975 3400
Wire Wire Line
	10575 3600 10650 3600
Connection ~ 10975 3650
Wire Wire Line
	10650 3600 10650 3650
Wire Wire Line
	10650 3450 10650 3400
$Comp
L Resistor:Resistor R7
U 1 1
P 10700 3525
F 0 "R7" V 10600 3550 20  0000 L CNB
F 1 "1M" V 10700 3500 20  0000 L CNB
F 2 "" V 10700 3525 50  0001 C CNN
F 3 "" V 10700 3525 50  0001 C CNN
	1    10700 3525
	0    1    1    0   
$EndComp
Wire Wire Line
	10650 3650 10700 3650
Wire Wire Line
	10700 3650 10700 3625
Wire Wire Line
	10700 3650 10975 3650
Connection ~ 10700 3650
Wire Wire Line
	10650 3400 10700 3400
Wire Wire Line
	10700 3400 10700 3425
Wire Wire Line
	10700 3400 10975 3400
Connection ~ 10700 3400
$Comp
L Inductor:Inductor L3
U 1 1
P 10750 4150
F 0 "L3" V 10727 4198 20  0000 L CNB
F 1 "8.2nH" V 10775 4175 20  0000 L CNB
F 2 "" V 10770 4150 50  0001 C CNN
F 3 "" V 10770 4150 50  0001 C CNN
	1    10750 4150
	0    1    1    0   
$EndComp
Wire Wire Line
	10575 4250 10750 4250
Wire Wire Line
	10575 4100 10650 4100
Wire Wire Line
	10650 4100 10650 4050
Wire Wire Line
	10650 4050 10750 4050
$Comp
L Inductor:Inductor L4
U 1 1
P 10975 4050
F 0 "L4" H 10975 3975 20  0000 C CNB
F 1 "2.7nH" H 10975 4025 20  0000 C CNB
F 2 "" V 10995 4050 50  0001 C CNN
F 3 "" V 10995 4050 50  0001 C CNN
	1    10975 4050
	-1   0    0    1   
$EndComp
Wire Wire Line
	10875 4050 10750 4050
Connection ~ 10750 4050
$Comp
L Inductor:Inductor L5
U 1 1
P 10975 4250
F 0 "L5" H 10975 4175 20  0000 C CNB
F 1 "3.9nH" H 10975 4225 20  0000 C CNB
F 2 "" V 10995 4250 50  0001 C CNN
F 3 "" V 10995 4250 50  0001 C CNN
	1    10975 4250
	-1   0    0    1   
$EndComp
Wire Wire Line
	10875 4250 10750 4250
Connection ~ 10750 4250
$Comp
L Capacitor:Capacitor C17
U 1 1
P 11175 4250
F 0 "C17" H 11200 4300 20  0000 L CNB
F 1 "1.5pF" H 11125 4250 20  0000 L CNB
F 2 "" H 11175 4250 50  0001 C CNN
F 3 "" H 11175 4250 50  0001 C CNN
	1    11175 4250
	0    1    1    0   
$EndComp
$Comp
L Capacitor:Capacitor C20
U 1 1
P 11350 4300
F 0 "C20" H 11375 4350 20  0000 L CNB
F 1 "1.5pF" H 11300 4300 20  0000 L CNB
F 2 "" H 11350 4300 50  0001 C CNN
F 3 "" H 11350 4300 50  0001 C CNN
	1    11350 4300
	-1   0    0    1   
$EndComp
$Comp
L GND:GND #PWR031
U 1 1
P 11350 4400
F 0 "#PWR031" H 11350 4150 50  0001 C CNN
F 1 "GND" H 11400 4275 28  0000 R CNN
F 2 "" H 11350 4400 50  0001 C CNN
F 3 "" H 11350 4400 50  0001 C CNN
	1    11350 4400
	1    0    0    -1  
$EndComp
Wire Wire Line
	11075 4250 11125 4250
Wire Wire Line
	11225 4250 11350 4250
Wire Wire Line
	11350 4350 11350 4400
$Comp
L Capacitor:Capacitor C21
U 1 1
P 11450 3875
F 0 "C21" H 11475 3925 20  0000 L CNB
F 1 "4.7pF" H 11400 3875 20  0000 L CNB
F 2 "" H 11450 3875 50  0001 C CNN
F 3 "" H 11450 3875 50  0001 C CNN
	1    11450 3875
	-1   0    0    1   
$EndComp
$Comp
L Capacitor:Capacitor C22
U 1 1
P 11625 3875
F 0 "C22" H 11650 3925 20  0000 L CNB
F 1 "2.2nF" H 11575 3875 20  0000 L CNB
F 2 "" H 11625 3875 50  0001 C CNN
F 3 "" H 11625 3875 50  0001 C CNN
	1    11625 3875
	-1   0    0    1   
$EndComp
Wire Wire Line
	10575 3950 11450 3950
Wire Wire Line
	11450 3950 11450 3925
Wire Wire Line
	11625 3925 11625 3950
Wire Wire Line
	11625 3950 11450 3950
Connection ~ 11450 3950
Wire Wire Line
	11450 4050 11450 3950
Wire Wire Line
	11075 4050 11450 4050
$Comp
L GND:GND #PWR032
U 1 1
P 11625 3775
F 0 "#PWR032" H 11625 3525 50  0001 C CNN
F 1 "GND" H 11675 3650 28  0000 R CNN
F 2 "" H 11625 3775 50  0001 C CNN
F 3 "" H 11625 3775 50  0001 C CNN
	1    11625 3775
	-1   0    0    1   
$EndComp
Wire Wire Line
	11450 3825 11450 3775
Wire Wire Line
	11450 3775 11625 3775
Wire Wire Line
	11625 3775 11625 3825
Connection ~ 11625 3775
$Comp
L RFX2401C:RFX2401C U4
U 1 1
P 12875 4000
F 0 "U4" H 13350 4550 60  0000 L CNN
F 1 "RFX2401C" H 12675 4000 60  0000 L CNB
F 2 "" H 12975 4000 60  0001 C CNN
F 3 "" H 12975 4000 60  0001 C CNN
	1    12875 4000
	1    0    0    -1  
$EndComp
Wire Wire Line
	12175 4250 11350 4250
Connection ~ 11350 4250
$Comp
L GND:GND #PWR033
U 1 1
P 12100 3950
F 0 "#PWR033" H 12100 3700 50  0001 C CNN
F 1 "GND" H 12150 3825 28  0000 R CNN
F 2 "" H 12100 3950 50  0001 C CNN
F 3 "" H 12100 3950 50  0001 C CNN
	1    12100 3950
	0    1    1    0   
$EndComp
Wire Wire Line
	12175 3800 12100 3800
Wire Wire Line
	12100 3800 12100 3950
Wire Wire Line
	12175 3950 12100 3950
Connection ~ 12100 3950
Wire Wire Line
	12175 4100 12100 4100
Wire Wire Line
	12100 4100 12100 3950
Wire Wire Line
	11450 4050 11925 4050
Wire Wire Line
	11925 4050 11925 4825
Wire Wire Line
	11925 4825 12250 4825
Connection ~ 11450 4050
$Comp
L Resistor:Resistor R9
U 1 1
P 12350 4825
F 0 "R9" V 12250 4850 20  0000 L CNB
F 1 "1K" H 12325 4825 20  0000 L CNB
F 2 "" V 12350 4825 50  0001 C CNN
F 3 "" V 12350 4825 50  0001 C CNN
	1    12350 4825
	-1   0    0    1   
$EndComp
Wire Wire Line
	12450 4825 12675 4825
Wire Wire Line
	12675 4825 12675 4750
$Comp
L Resistor:Resistor R10
U 1 1
P 12825 4900
F 0 "R10" V 12725 4925 20  0000 L CNB
F 1 "1K" H 12800 4900 20  0000 L CNB
F 2 "" V 12825 4900 50  0001 C CNN
F 3 "" V 12825 4900 50  0001 C CNN
	1    12825 4900
	0    -1   -1   0   
$EndComp
$Comp
L +3.3V:+3.3V #PWR036
U 1 1
P 12825 5050
F 0 "#PWR036" H 12825 4900 50  0001 C CNN
F 1 "+3.3V" H 12840 5240 39  0000 C CNN
F 2 "" H 12825 5050 50  0001 C CNN
F 3 "" H 12825 5050 50  0001 C CNN
	1    12825 5050
	-1   0    0    1   
$EndComp
Wire Wire Line
	12825 5050 12825 5000
Wire Wire Line
	12825 4800 12825 4750
$Comp
L GND:GND #PWR038
U 1 1
P 13125 4825
F 0 "#PWR038" H 13125 4575 50  0001 C CNN
F 1 "GND" H 13175 4700 28  0000 R CNN
F 2 "" H 13125 4825 50  0001 C CNN
F 3 "" H 13125 4825 50  0001 C CNN
	1    13125 4825
	1    0    0    -1  
$EndComp
Wire Wire Line
	12975 4750 12975 4825
Wire Wire Line
	12975 4825 13125 4825
Wire Wire Line
	13125 4750 13125 4825
Connection ~ 13125 4825
NoConn ~ 13175 3300
NoConn ~ 13025 3300
$Comp
L GND:GND #PWR037
U 1 1
P 12875 3250
F 0 "#PWR037" H 12875 3000 50  0001 C CNN
F 1 "GND" H 12925 3125 28  0000 R CNN
F 2 "" H 12875 3250 50  0001 C CNN
F 3 "" H 12875 3250 50  0001 C CNN
	1    12875 3250
	-1   0    0    1   
$EndComp
Wire Wire Line
	12875 3250 12875 3300
$Comp
L GND:GND #PWR034
U 1 1
P 12575 2900
F 0 "#PWR034" H 12575 2650 50  0001 C CNN
F 1 "GND" H 12625 2775 28  0000 R CNN
F 2 "" H 12575 2900 50  0001 C CNN
F 3 "" H 12575 2900 50  0001 C CNN
	1    12575 2900
	-1   0    0    1   
$EndComp
$Comp
L Capacitor:Capacitor C24
U 1 1
P 12650 3125
F 0 "C24" H 12675 3175 20  0000 L CNB
F 1 "100nF" H 12600 3125 20  0000 L CNB
F 2 "" H 12650 3125 50  0001 C CNN
F 3 "" H 12650 3125 50  0001 C CNN
	1    12650 3125
	0    -1   -1   0   
$EndComp
$Comp
L Capacitor:Capacitor C23
U 1 1
P 12650 2975
F 0 "C23" H 12675 3025 20  0000 L CNB
F 1 "33nF" H 12600 2975 20  0000 L CNB
F 2 "" H 12650 2975 50  0001 C CNN
F 3 "" H 12650 2975 50  0001 C CNN
	1    12650 2975
	0    -1   -1   0   
$EndComp
$Comp
L +3.3V:+3.3V #PWR035
U 1 1
P 12725 2900
F 0 "#PWR035" H 12725 2750 50  0001 C CNN
F 1 "+3.3V" H 12740 3091 39  0000 C CNN
F 2 "" H 12725 2900 50  0001 C CNN
F 3 "" H 12725 2900 50  0001 C CNN
	1    12725 2900
	1    0    0    -1  
$EndComp
Wire Wire Line
	12725 3300 12725 3125
Wire Wire Line
	12700 2975 12725 2975
Connection ~ 12725 2975
Wire Wire Line
	12725 2975 12725 2900
Wire Wire Line
	12700 3125 12725 3125
Connection ~ 12725 3125
Wire Wire Line
	12725 3125 12725 2975
Wire Wire Line
	12575 3300 12575 3125
Wire Wire Line
	12600 2975 12575 2975
Connection ~ 12575 2975
Wire Wire Line
	12575 2975 12575 2900
Wire Wire Line
	12600 3125 12575 3125
Connection ~ 12575 3125
Wire Wire Line
	12575 3125 12575 2975
$Comp
L GND:GND #PWR039
U 1 1
P 13650 3800
F 0 "#PWR039" H 13650 3550 50  0001 C CNN
F 1 "GND" H 13700 3675 28  0000 R CNN
F 2 "" H 13650 3800 50  0001 C CNN
F 3 "" H 13650 3800 50  0001 C CNN
	1    13650 3800
	0    -1   -1   0   
$EndComp
$Comp
L GND:GND #PWR040
U 1 1
P 13650 4250
F 0 "#PWR040" H 13650 4000 50  0001 C CNN
F 1 "GND" H 13700 4125 28  0000 R CNN
F 2 "" H 13650 4250 50  0001 C CNN
F 3 "" H 13650 4250 50  0001 C CNN
	1    13650 4250
	0    -1   -1   0   
$EndComp
Wire Wire Line
	13650 4250 13575 4250
Wire Wire Line
	13575 3950 13650 3950
Wire Wire Line
	13575 3800 13650 3800
Connection ~ 13650 3800
Wire Wire Line
	13650 3800 13650 3950
$Comp
L Capacitor:Capacitor C25
U 1 1
P 13950 4175
F 0 "C25" H 13975 4225 20  0000 L CNB
F 1 "2pF" H 13900 4175 20  0000 L CNB
F 2 "" H 13950 4175 50  0001 C CNN
F 3 "" H 13950 4175 50  0001 C CNN
	1    13950 4175
	-1   0    0    1   
$EndComp
$Comp
L Capacitor:Capacitor C26
U 1 1
P 14250 4175
F 0 "C26" H 14275 4225 20  0000 L CNB
F 1 "2pF" H 14200 4175 20  0000 L CNB
F 2 "" H 14250 4175 50  0001 C CNN
F 3 "" H 14250 4175 50  0001 C CNN
	1    14250 4175
	-1   0    0    1   
$EndComp
$Comp
L Inductor:Inductor L6
U 1 1
P 14100 4100
F 0 "L6" H 14100 4025 20  0000 C CNB
F 1 "1.5nH" H 14100 4075 20  0000 C CNB
F 2 "" V 14120 4100 50  0001 C CNN
F 3 "" V 14120 4100 50  0001 C CNN
	1    14100 4100
	-1   0    0    1   
$EndComp
Wire Wire Line
	14000 4100 13950 4100
Wire Wire Line
	13950 4125 13950 4100
Connection ~ 13950 4100
Wire Wire Line
	13950 4100 13575 4100
$Comp
L GND:GND #PWR041
U 1 1
P 13950 4300
F 0 "#PWR041" H 13950 4050 50  0001 C CNN
F 1 "GND" H 14000 4175 28  0000 R CNN
F 2 "" H 13950 4300 50  0001 C CNN
F 3 "" H 13950 4300 50  0001 C CNN
	1    13950 4300
	1    0    0    -1  
$EndComp
Wire Wire Line
	13950 4225 13950 4300
Wire Wire Line
	14250 4225 14250 4300
Wire Wire Line
	14250 4300 13950 4300
Connection ~ 13950 4300
Wire Wire Line
	14250 4125 14250 4100
Wire Wire Line
	14250 4100 14200 4100
$Comp
L SMA_Connector:SMA_Connector U5
U 1 1
P 14525 4100
F 0 "U5" H 14619 4123 20  0000 L CNB
F 1 "SMA_Connector" H 14619 4078 20  0000 L CNB
F 2 "" H 14365 4080 60  0001 C CNN
F 3 "" H 14365 4080 60  0001 C CNN
	1    14525 4100
	1    0    0    -1  
$EndComp
Wire Wire Line
	14375 4100 14250 4100
Connection ~ 14250 4100
$Comp
L GND:GND #PWR043
U 1 1
P 14525 4250
F 0 "#PWR043" H 14525 4000 50  0001 C CNN
F 1 "GND" H 14575 4125 28  0000 R CNN
F 2 "" H 14525 4250 50  0001 C CNN
F 3 "" H 14525 4250 50  0001 C CNN
	1    14525 4250
	1    0    0    -1  
$EndComp
$Comp
L GND:GND #PWR042
U 1 1
P 14525 3950
F 0 "#PWR042" H 14525 3700 50  0001 C CNN
F 1 "GND" H 14575 3825 28  0000 R CNN
F 2 "" H 14525 3950 50  0001 C CNN
F 3 "" H 14525 3950 50  0001 C CNN
	1    14525 3950
	-1   0    0    1   
$EndComp
Wire Wire Line
	14475 4000 14475 3950
Wire Wire Line
	14475 3950 14525 3950
Wire Wire Line
	14575 4000 14575 3950
Wire Wire Line
	14575 3950 14525 3950
Connection ~ 14525 3950
Wire Wire Line
	14475 4200 14475 4250
Wire Wire Line
	14475 4250 14525 4250
Wire Wire Line
	14575 4200 14575 4250
Wire Wire Line
	14575 4250 14525 4250
Connection ~ 14525 4250
$EndSCHEMATC
